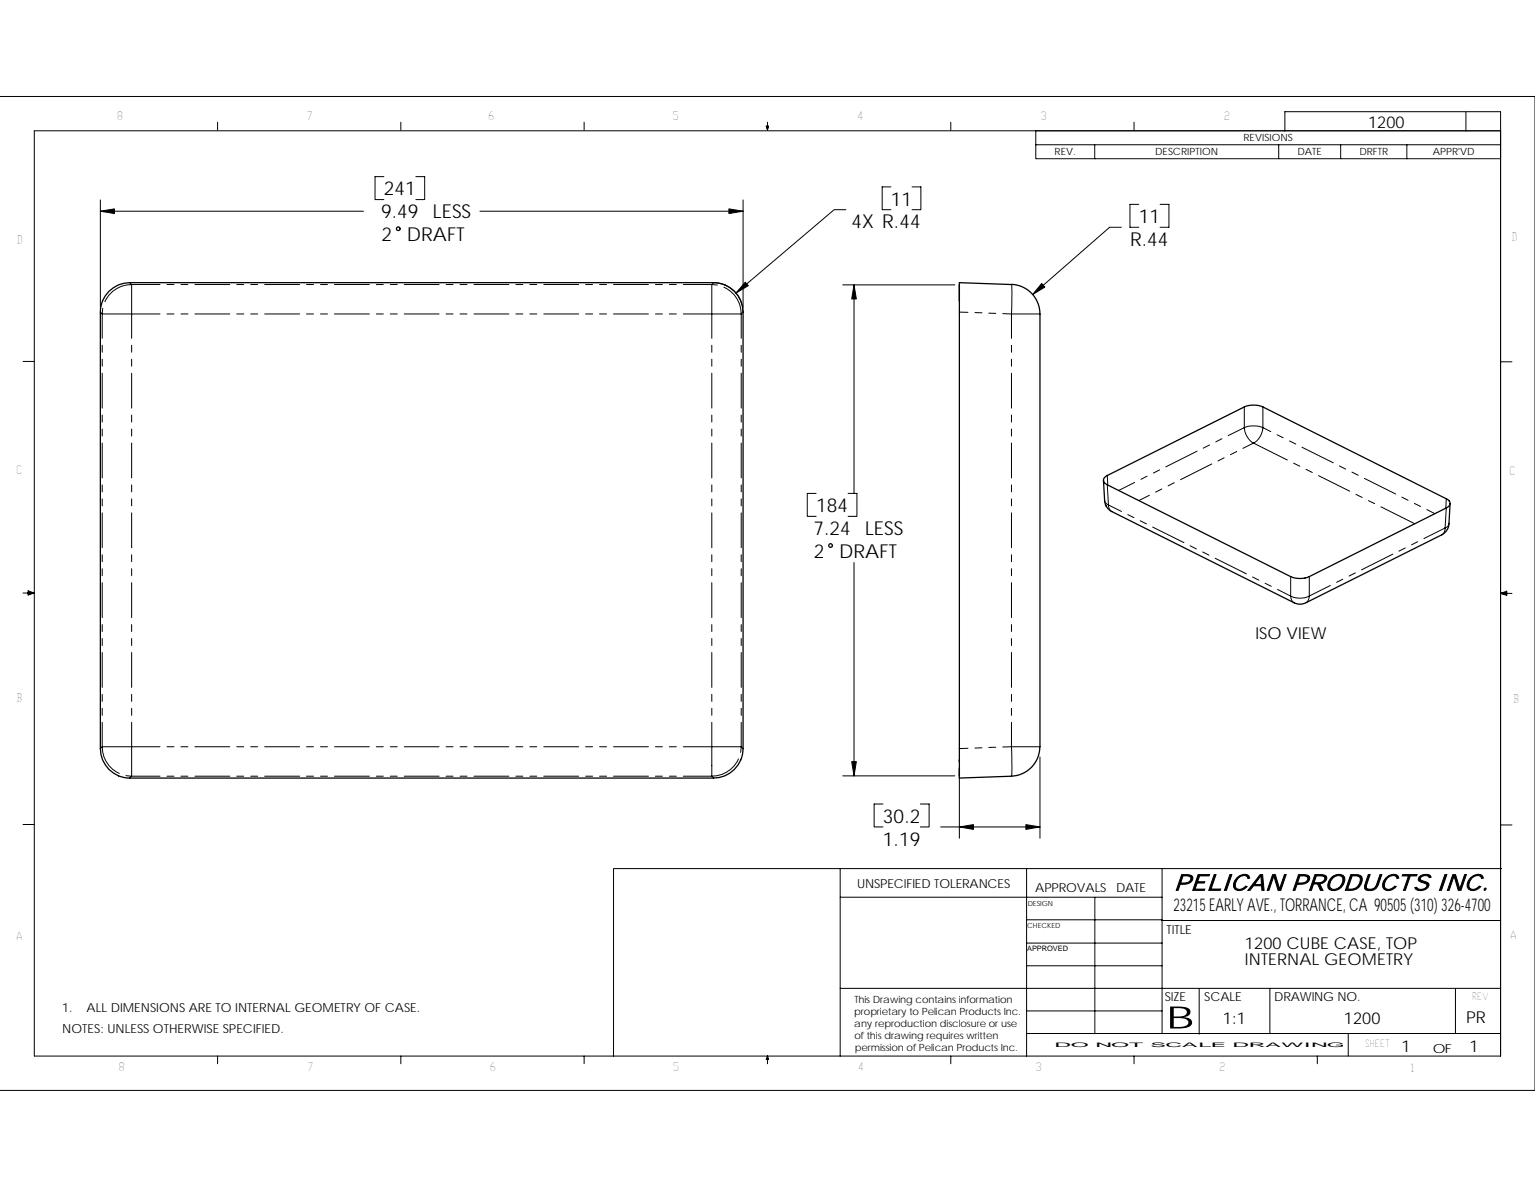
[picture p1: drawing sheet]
<svg xmlns="http://www.w3.org/2000/svg" width="279mm" height="216mm" viewBox="0 0 279 216" stroke-linecap="round" stroke-linejoin="round" font-family="sans-serif">
<g fill="none" stroke="#000" stroke-width=".18">
<path d="M0 17.5h279.4v180.8h-279.4M18.3 36.4v19.5M18.3 38.4h47.9M39.6 22.2v1.4M69.9 32.1h-1.6v4.2h1.6M73 22.2v1.4M75.7 32.1h1.6v4.2h-1.6M87.4 38.4h47.9M106.3 22.2v1.4M135.3 36.4v19.5M139.5 22.9h.4l-.2 .7zM139.6 22.9l.1 .7"/>
<path d="M139.7 22.2v1.4M139.8 22.9l-.1 .7M154 38.1h-2.2l-17.8 15.2M162.2 34h-1.6v4.1h1.6M166 34h1.6v4.1h-1.6M173.1 22.2v1.4M188.5 23.8h84.6v5.1h-84.6zM188.5 26.3h84.6M199.3 26.3v2.6M206.4 22.2v1.4M207.3 37.2h-1.6v4.1h1.6M211.2 37.2h1.6v4.1h-1.6"/>
<path d="M232.7 26.3v2.6M244 26.3v2.6M256.1 26.3v2.6M266.8 20.3v3.5M273.1 23.8h-266.9v168.3h266.9v-171.8h-39.2v3.5M18.7 56.1l-.1 1-.3-.3M23.6 51.4l.4 .4a5.3 5.3 0 0 0-4.9 3.1M29.1 51.8h-5.1v9.7M29.1 57.1h-10.5v4.4M30.4 51.8h1.3M30.4 57.1h1.3M32.9 51.8h1.3"/>
<path d="M32.9 57.1h1.3M35.5 51.8h6.3M35.5 57.1h6.3M43.1 51.8h1.3M43.1 57.1h1.3M45.6 51.8h1.3M45.6 57.1h1.3M48.2 51.8h6.3M48.2 57.1h6.3M55.8 51.8h1.3M55.8 57.1h1.3M58.3 51.8h1.3"/>
<path d="M58.3 57.1h1.3M60.9 51.8h6.3M60.9 57.1h6.3M68.5 51.8h1.3M68.5 57.1h1.3M71 51.8h1.3M71 57.1h1.3M73.6 51.8h6.3M73.6 57.1h6.3M81.2 51.8h1.3M81.2 57.1h1.3M83.7 51.8h1.3"/>
<path d="M83.7 57.1h1.3M86.3 51.8h6.3M86.3 57.1h6.3M93.9 51.8h1.3M93.9 57.1h1.3M96.4 51.8h1.3M96.4 57.1h1.3M99 51.8h6.3M99 57.1h6.3M106.6 51.8h1.3M106.6 57.1h1.3M109.1 51.8h1.3"/>
<path d="M109.1 57.1h1.3M111.7 51.8h6.3M111.7 57.1h6.3M119.3 51.8h1.3M119.3 57.1h1.3M121.8 51.8h1.3M121.8 57.1h1.3M124.4 51.8h5.2v5.3h-5.2M130.6 51.9l-1-.1 .3-.4a5.4 5.4 0 0 1 5.4 5.4l-.4 .3a5.3 5.3 0 0 0-3.1-4.9M153.4 51.8h20.4M155.4 51.8v37.9M174.6 56.8h1.6"/>
<path d="M177.5 56.9h1.2M180 57h1.3M184.1 51.8v5.3l-1.6-.1M189.3 57.1h-5.2v4.4M204.1 41.3h-2.1l-14 12.3M4.2 65.7h2M18.6 62.8v1.3M18.6 65.3v1.3M18.6 67.9v6.3M18.6 75.5v1.3M18.6 78v1.3M24 62.8v1.3"/>
<path d="M24 65.3v1.3M24 67.9v6.3M24 75.5v1.3M24 78v1.3M129.6 61.5v-4.4h5.3v4.4M129.6 62.8v1.3M129.6 65.3v1.3M129.6 67.9v6.3M129.6 75.5v1.3M129.6 78v1.3M134.9 62.8v1.3M134.9 65.3v1.3"/>
<path d="M134.9 67.9v6.3M134.9 75.5v1.3M134.9 78v1.3M184.1 62.8v1.3M184.1 65.3v1.3M184.1 67.9v6.3M184.1 75.5v1.3M184.1 78v1.3M222.4 79.8l-1.1 .6M226.5 74v3.8l-2.9 1.4M229.8 77.8l1.5 .7M229.9 77.8a3.5 3.5 0 0 1-1.7 2.8"/>
<path d="M229.9 77.8a4.6 4.6 0 0 0-3.4 0 3.5 3.5 0 0 0 1.7 2.8M229.9 74v3.8M232.5 79.1l1.1 .5M273.1 65.8h2.1M18.6 80.6v6.3M18.6 88.2v1.3M18.6 90.7v1.3M18.6 93.3v6.3M24 80.6v6.3M24 88.2v1.3M24 90.7v1.3M24 93.3v6.3"/>
<path d="M129.6 80.6v6.3M129.6 88.2v1.3M129.6 90.7v1.3M129.6 93.3v6.3M134.9 80.6v6.3M134.9 88.2v1.3M134.9 90.7v1.3M134.9 93.3v6.3M148.5 89.7h-1.6v4.2h1.6M154.4 89.7h1.6v4.2h-1.6M184.1 80.6v6.3M184.1 88.2v1.3"/>
<path d="M184.1 90.7v1.3M184.1 93.3v6.3M201.1 91.1l.2 .4 .5 .3M201.5 88.2l.3 3.6M201.5 86.5l.1 1.7M201.8 91.8l.2 .9 .4 .3M201.8 91.8l2.3 1.2M205.3 93.6l1.1 .5M206.5 87.8l-2.9 1.4M207.5 94.7l1.2 .6M208.8 86.6l-1.1 .6M209.2 90.1l-1.9 1"/>
<path d="M209.8 95.9l5.7 2.8M211.1 85.5l-1.2 .5M211.5 88.9l-1.2 .6M213.7 87.8l-1.1 .6M216.6 99.3l1.2 .5M217.9 82.1l-5.7 2.8M220.2 80.9l-1.2 .6M220.6 84.4l-5.7 2.8M222.8 83.3l-1.1 .5M225.1 82.1l-1.1 .6M228.2 80.6l-2 1M228.2 80.6l6.1 3.1"/>
<path d="M234.7 80.2l1.2 .6M235.5 84.2l1.1 .6M237 81.3l5.7 2.9M237.7 85.4l1.2 .5M240 86.5l5.7 2.8M243.8 84.8l1.1 .5M246.1 85.9l1.1 .5M246.8 89.9l1.1 .6M248.3 87l5.7 2.9M249.1 91.1l1.1 .5M251.4 92.2l6.1 3.1M255.2 90.4l1.1 .6"/>
<path d="M255.8 99.7l-1.2 .5M257.5 91.6l1.1 .5M258 98.5l-1.1 .6M259.7 92.7l1.5 .7M263 96.1l-.2 .8-.4 .4M263 96l-3.8 2M263.2 92.4l-.2 3.7M263.2 90.7v1.8M263.7 95.3l-.2 .4-.5 .4M4.2 107.9h2M5.1 107.5l1.1 .4-1.1 .3zM5.1 107.7l1.1 .2"/>
<path d="M6.2 107.9l-1.1 .1M18.6 100.9v1.3M18.6 103.4v1.3M18.6 106v6.3M18.6 113.6v1.3M18.6 116.1v1.3M18.6 118.7v6.3M24 100.9v1.3M24 103.4v1.3M24 106v6.3M24 113.6v1.3M24 116.1v1.3"/>
<path d="M24 118.7v6.3M129.6 100.9v1.3M129.6 103.4v1.3M129.6 106v6.3M129.6 113.6v1.3M129.6 116.1v1.3M129.6 118.7v6.3M134.9 100.9v1.3M134.9 103.4v1.3M134.9 106v6.3M134.9 113.6v1.3M134.9 116.1v1.3"/>
<path d="M134.9 118.7v6.3M155.4 102.3v38.8M184.1 100.9v1.3M184.1 103.4v1.3M184.1 106v6.3M184.1 113.6v1.3M184.1 116.1v1.3M184.1 118.7v6.3M218.9 100.4l1.1 .6M221.2 101.5l5.7 2.9M228 104.9l1.1 .6M230.3 106.1l1.1 .5"/>
<path d="M232.5 107.2l2.4 1.2M234.9 104.9v3.5a3.9 3.9 0 0 0 3.4 0v-3.5M234.9 108.4l.3 .9 .4 .3M242.1 106.5l-3.8 1.9-.2 .9-.4 .3M244.4 105.3l-1.1 .6M246.7 104.2l-1.1 .6M253.5 100.8l-5.7 2.9M273.1 107.9l1.2 .2M273.1 107.9l1.2-.4v.8zM273.1 107.9h2.1M274.3 107.8l-1.2 .1M18.3 136.2l.3-.4a5.3 5.3 0 0 0 3.1 4.9"/>
<path d="M18.6 131.4v4.4h5.4v5.4h5.1M18.6 126.3v1.3M18.6 128.8v1.3M24 131.4v4.4h5.1M24 126.3v1.3M24 128.8v1.3M30.4 135.8h1.3M32.9 135.8h1.3M35.5 135.8h6.3M43.1 135.8h1.3M45.6 135.8h1.3M48.2 135.8h6.3"/>
<path d="M55.8 135.8h1.3M58.3 135.8h1.3M60.9 135.8h6.3M68.5 135.8h1.3M71 135.8h1.3M73.6 135.8h6.3M81.2 135.8h1.3M83.7 135.8h1.3M86.3 135.8h6.3M93.9 135.8h1.3M96.4 135.8h1.3M99 135.8h6.3"/>
<path d="M106.6 135.8h1.3M109.1 135.8h1.3M111.7 135.8h6.3M119.3 135.8h1.3M121.8 135.8h1.3M129.6 131.4v4.4h-5.2M129.6 126.3v1.3M129.6 128.8v1.3M134.4 138a5.3 5.3 0 0 1-4.8 3.2l.3 .3M134.9 126.3v1.3M134.9 128.8v1.3M134.9 131.4v4.4h-5.3v5.4h-5.2"/>
<path d="M135.3 136.2l-.4-.4-.1 1M176.2 136.1l-1.6 .1M178.7 136l-1.2 .1M181.3 135.9l-1.3 .1M184.1 135.8l-1.6 .1M184.1 135.8v5.4M184.1 135.8h5.2M184.1 126.3v1.3M184.1 128.8v1.3M184.1 131.4v4.4M189.3 137.7v14.8M4.2 150h2"/>
<path d="M22.9 141.1l1.1 .1-.4 .3M30.4 141.2h1.3M32.9 141.2h1.3M35.5 141.2h6.3M43.1 141.2h1.3M45.6 141.2h1.3M48.2 141.2h6.3M55.8 141.2h1.3M58.3 141.2h1.3M60.9 141.2h6.3M68.5 141.2h1.3M71 141.2h1.3"/>
<path d="M73.6 141.2h6.3M81.2 141.2h1.3M83.7 141.2h1.3M86.3 141.2h6.3M93.9 141.2h1.3M96.4 141.2h1.3M99 141.2h6.3M106.6 141.2h1.3M109.1 141.2h1.3M111.7 141.2h6.3M119.3 141.2h1.3M121.8 141.2h1.3"/>
<path d="M152.9 158v34.1M153.4 141.1h20.4M160.7 146.2h-1.6v4.2h1.6M167.5 146.2h1.6v4.2h-1.6M171.2 150.4h18.1M174.6 140.5v12M186.9 158v34.1M211.5 158v30M273.1 150.1h2.1M273.3 158h-161.6v34.1M152.9 163.2h58.6M152.9 179.8h120.2"/>
<path d="M186.9 167.3h24.6M186.9 171.5h24.6M186.9 175.7h24.6M199.3 163.2v24.8M211.5 167.4h61.6M218.3 179.9v8.2M231.1 179.8v8.2M264.9 179.8v8.2M39.6 192.1v1.4M73 192.1v1.4M106.3 192.1v1.4M139.7 192.1l.2 .6h-.4z"/>
<path d="M139.7 192.1v1.4M173.1 192.1v1.4M186.9 183.9h24.6M186.9 188h86.2M206.4 192.1v1.4M239.8 192.1v1.4M245.4 188v4.1"/>
</g>
<g fill="none" stroke="#000" stroke-width=".23">
<path d="M19.8 53a5.3 5.3 0 0 1 3.8-1.6h106.3a5.4 5.4 0 0 1 5.4 5.4v79.4a5.4 5.4 0 0 1-5.4 5.3h-106.3a5.4 5.4 0 0 1-5.3-5.3v-80a5.6 5.6 0 0 1 1.5-3.2zM200.9 87.3a1.04 1.04 0 0 1 .6-.8l25-12.5a4.4 4.4 0 0 1 3.4 0l33.5 16.8 .4 .3 .1 .5-.2 3.7a2.36 2.36 0 0 1-1.3 2M263.9 91.6a.99 .99 0 0 1-.7 .8l-24.9 12.5a4.4 4.4 0 0 1-3.4 0l-33.5-16.8-.4-.3-.1-.4 .2 3.7a2.28 2.28 0 0 0 1.3 1.9l33.2 16.7 .7 .2h.7l.7-.3 24.7-12.3M174.6 139.8v1.3M189.3 135.8l-.2 1.5-.7 1.4-1.2 1.4-1.3 .7-1.8 .4-9.5 .3v-90.1l9.8 .3 1.1 .2 1.4 .7 1 .9 .8 1.2 .5 1.3 .1 1.1v78.7"/>
<circle cx="72.5" cy="41.6" r=".34"/>
<circle cx="151.2" cy="99.2" r=".34"/>
</g>
<g fill="#000" stroke="#000" stroke-width=".18">
<path d="M18.3 38.4l2.5-.4v.8z" fill-rule="evenodd"/>
<path d="M132.7 38l2.6 .4-2.6 .4z" fill-rule="evenodd"/>
<path d="M135.7 51.3l.5 .7-2.2 1.3z" fill-rule="evenodd"/>
<path d="M155.4 51.8l.5 2.6h-.9z" fill-rule="evenodd"/>
<path d="M189.6 51.6l.6 .6-2.2 1.4z" fill-rule="evenodd"/>
<path d="M155 138.5h.9l-.5 2.6z" fill-rule="evenodd"/>
<path d="M174.6 150.4l2.6-.4v.9z" fill-rule="evenodd"/>
<path d="M186.7 150l2.6 .4-2.6 .5z" fill-rule="evenodd"/>
</g>
<text font-size="5.6" x="212.3" y="187.1">B</text>
<text font-size="4.3" x="213.7" y="161.9">PELICAN PRODUCTS INC.</text>
<g font-size="3.5">
<text x="69.9" y="35.5">241</text>
<text x="69.4" y="39.7">9.49 LESS</text>
<text x="155" y="41.5">4X R.44</text>
<text x="162.2" y="37.4">11</text>
<text x="207.3" y="40.6">11</text>
<text x="69.5" y="43.9">2</text>
<text x="74" y="43.9">DRAFT</text>
<text x="205.7" y="44.8">R.44</text>
<text x="148.5" y="93.2">184</text>
<text x="148.1" y="97.3">7.24</text>
<text x="148.1" y="101.5">2</text>
<text x="152.7" y="101.5">DRAFT</text>
<text x="157.5" y="97.3">LESS</text>
<text x="160.7" y="149.6">30.2</text>
<text x="160.7" y="153.8">1.19</text>
</g>
<text font-size="3.2" x="213.6" y="165.7">23215 EARLY AVE., TORRANCE, CA 90505 (310) 326-4700</text>
<g font-size="3">
<text x="249" y="23.3">1200</text>
<text x="228.5" y="116.3">ISO VIEW</text>
<text x="226.6" y="172.6">1200 CUBE CASE, TOP</text>
<text x="226.6" y="175.5">INTERNAL GEOMETRY</text>
<text x="222.6" y="186.3">1:1</text>
<text x="244.6" y="186.2">1200</text>
<text x="255.1" y="191.3">1</text>
<text x="266.9" y="186.2">PR</text>
<text x="267.5" y="191.4">1</text>
</g>
<g font-size="2.3">
<text x="156" y="161.4">UNSPECIFIED TOLERANCES</text>
<text x="188.4" y="162.2">APPROVALS</text>
<text x="203.1" y="162.2">DATE</text>
<text x="212.3" y="169.8">TITLE</text>
<text x="11.3" y="184.1">1.</text>
<text x="15.8" y="184.1">ALL DIMENSIONS ARE TO INTERNAL GEOMETRY OF CASE.</text>
<text x="212" y="182.1">SIZE</text>
<text x="219.2" y="182.1">SCALE</text>
<text x="231.9" y="182.1">DRAWING NO.</text>
<text x="11.3" y="187.9">NOTES: UNLESS OTHERWISE SPECIFIED.</text>
<text x="260.8" y="191.5">OF</text>
</g>
<g font-size="2.1">
<text x="21.2" y="21.9">8</text>
<text x="55.8" y="21.9">7</text>
<text x="88.8" y="21.8">6</text>
<text x="122.4" y="21.8">5</text>
<text x="156" y="21.8">4</text>
<text x="189.4" y="21.9">3</text>
<text x="222.7" y="21.8">2</text>
<text x="3" y="44.4">D</text>
<text x="275" y="43.9">D</text>
<text x="3" y="86.3">C</text>
<text x="274.7" y="86.4">C</text>
<text x="2.9" y="127.7">B</text>
<text x="275.4" y="127.9">B</text>
<text x="2.9" y="171">A</text>
<text x="274.9" y="170.8">A</text>
<text x="21.5" y="194.7">8</text>
<text x="55.9" y="194.7">7</text>
<text x="89.2" y="194.7">6</text>
<text x="122.5" y="194.8">5</text>
<text x="156.1" y="194.7">4</text>
<text x="188.5" y="194.8">3</text>
<text x="221.9" y="194.7">2</text>
<text x="256.7" y="194.9">1</text>
</g>
<g font-size="1.8">
<text x="192" y="28.2">REV.</text>
<text x="210.3" y="28.1">DESCRIPTION</text>
<text x="226.4" y="25.6">REVISIONS</text>
<text x="236.2" y="28.2">DATE</text>
<text x="247.4" y="28.2">DRFTR</text>
<text x="260.8" y="28.2">APPR'VD</text>
<text x="155.5" y="184.7">proprietary to Pelican Products Inc.</text>
<text x="155.5" y="182.5">This Drawing contains information</text>
<text x="267.9" y="181.9">REV</text>
<text x="155.5" y="186.9">any reproduction disclosure or use</text>
<text x="155.5" y="189">of this drawing requires written</text>
<text x="155.6" y="191.2">permission of Pelican Products Inc.</text>
<text x="248.4" y="190.4">SHEET</text>
</g>
<text font-size="1.4" x="186.9" y="172.9">APPROVED</text>
<g font-size="1.3">
<text x="187.1" y="164.7">DESIGN</text>
<text x="187" y="168.8">CHECKED</text>
</g>
<g font-size="1.1">
<text x="191.9" y="190.4">DO</text>
<text x="199.4" y="190.4">NOT</text>
<text x="209.4" y="190.4">SCALE</text>
<text x="224.4" y="190.4">DRAWING</text>
</g>
</svg>
